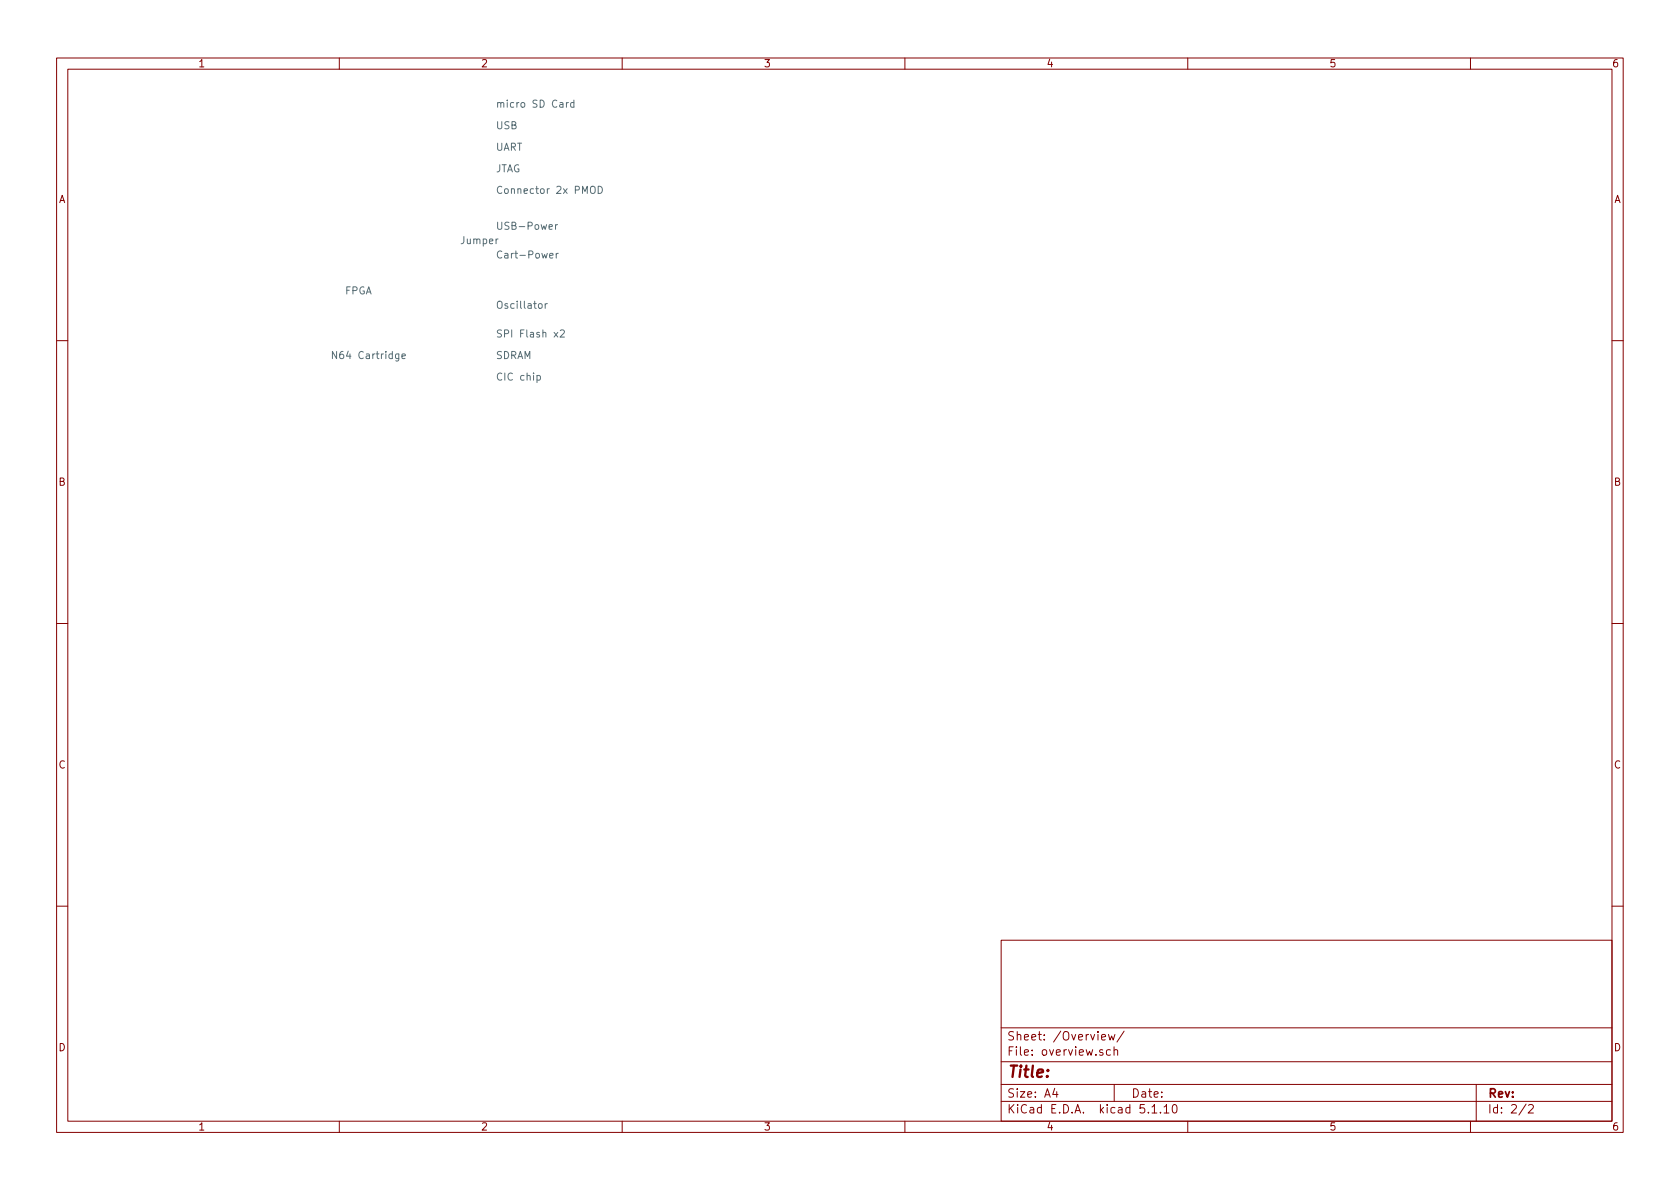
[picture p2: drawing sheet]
<svg xmlns="http://www.w3.org/2000/svg" width="297mm" height="210mm" viewBox="0 0 297 210" stroke-linecap="round" stroke-linejoin="round" font-family="sans-serif">
<g fill="none" stroke="#840000" stroke-width=".18">
<path d="M10 10.3h277v189.9h-277zM12 12.2h273v186.1h-273zM60 10.3v1.9M110 10.3v1.9M160 10.3v1.9M210 10.3v1.9M260 10.3v1.9M10 60.2h2M285 60.2h2M10 110.3h2M285 110.3h2M10 160.2h2"/>
<path d="M177 166.3h108v32h-108zM285 160.2h2M60 198.3v1.9M110 198.3v1.9M160 198.3v1.9M177 194.8h108M177 191.8h108M177 187.8h108M177 181.8h108M186.5 192.5l-.4 1h1M186.8 193v1M194.8 183.4l.7-.1-.1-.3-.4-.1-.2 .2v.7h.6"/>
<path d="M196 182.9l.3 1 .2-.7 .3 .7 .3-1M196.3 185.7l-.4-.1-.3 .3 .1 .6 .2 .1 .4-.1M197 185.7l.2-.1 .4 .1v.9M197 185.1v1.5M197 191.8v3M198.8 182.3l-1.3 2M203.7 195.8l.4-.5v1.5M203.7 196.8h.8M205.2 196.7v.1M205.8 195.8l.4-.5v1.5M205.8 196.8h.9M207.5 195.4l.2-.1a.94 .94 0 0 1 0 1.5h-.1a1 1 0 0 1-.1-1.4z"/>
<path d="M210 198.3v1.9M260 198.3v1.9M261 191.8v6.5M269.8 195.2l-1.2 2M270.3 195.5l.2-.2h.3l.3 .5-.9 1h.9"/>
</g>
<g fill="none" stroke="#586e75" stroke-width=".18">
<path d="M100.2 18.1v.9M100.5 18.1l-.3 .3M101.5 18.2l-.4-.1-.2 .3 .1 .5h.5M101.5 17.7v1.3M98.2 39.7v.9M98.6 39.7l-.4 .2M104.4 33.1a.45 .45 0 0 1 .8 0 .88 .88 0 0 1-.3 1.1h-.3a1.07 1.07 0 0 1-.2-1.1zM105.8 32.9a.64 .64 0 0 1 .7 .7 .64 .64 0 0 1-.7 .6zM88.1 42.3h-.3l-.1 .2M95.3 53.7h.3l.2 .1 .1 .5-.2 .2h-.3l-.2-.1v-.5zM96.4 53.7v.8M96.8 53.7l-.4 .2"/>
<path d="M97.1 40.1l.6-.1-.1-.2-.3-.1-.2 .2v.6h.5M97.2 45.2l.6-.1-.1-.2-.3-.1-.2 .2 .1 .6h.4M98 58.8l.6 .8M98.3 44.8v.8M98.6 58.8l-.6 .8M98.7 44.8l-.2 .1-.2 .1M99.1 58.5l.4-.2 .3 .4-.8 .9h.8M70.5 62.6v1.1l-.2 .1h-.3M70.5 62.6h-.3l-.3 .2 .1 .6h.5M71.1 63l.6-.1-.1-.3h-.4l-.1 .2v.6h.5M94.9 66.4h.4l.3 .2-.2 .6h-.5"/>
</g>
<text font-size="2.8" fill="#840000" x="178" y="190.5">Title:</text>
<g font-size="2.1" fill="#840000">
<text x="178" y="184">Sheet: /Overview/</text>
<text x="178" y="186.7">File: overview.sch</text>
<text x="178" y="196.9">KiCad E.D.A. kicad 5.1.10</text>
<text x="178" y="194.1">Size: A4</text>
<text x="200" y="194.1">Date:</text>
<text x="263" y="194.1">Rev:</text>
<text x="263" y="196.9">Id: 2/2</text>
</g>
<g font-size="1.8" fill="#840000">
<text x="35" y="11.9">1</text>
<text x="85" y="11.9">2</text>
<text x="135" y="11.9">3</text>
<text x="185" y="11.9">4</text>
<text x="235" y="11.9">5</text>
<text x="285" y="11.9">6</text>
<text x="10.4" y="35.9">A</text>
<text x="285.4" y="35.9">A</text>
<text x="10.4" y="85.9">B</text>
<text x="285.4" y="85.9">B</text>
<text x="10.4" y="135.9">C</text>
<text x="285.4" y="135.9">C</text>
<text x="10.4" y="185.9">D</text>
<text x="285.4" y="185.9">D</text>
<text x="35" y="199.9">1</text>
<text x="85" y="199.9">2</text>
<text x="135" y="199.9">3</text>
<text x="185" y="199.9">4</text>
<text x="235" y="199.9">5</text>
<text x="285" y="199.9">6</text>
</g>
<g font-size="1.8" fill="#586e75">
<text x="87.6" y="22.9">USB</text>
<text x="87.6" y="19">micro SD Card</text>
<text x="87.6" y="26.7">UART</text>
<text x="87.6" y="30.5">JTAG</text>
<text x="87.6" y="34.3">Connector 2x PMOD</text>
<text x="87.6" y="40.6">USB-Power</text>
<text x="81.3" y="43.2">Jumper</text>
<text x="87.6" y="45.7">Cart-Power</text>
<text x="61" y="52.1">FPGA</text>
<text x="87.6" y="59.7">SPI Flash x2</text>
<text x="87.6" y="54.6">Oscillator</text>
<text x="58.4" y="63.5">N64 Cartridge</text>
<text x="87.6" y="63.5">SDRAM</text>
<text x="87.6" y="67.3">CIC chip</text>
</g>
</svg>
